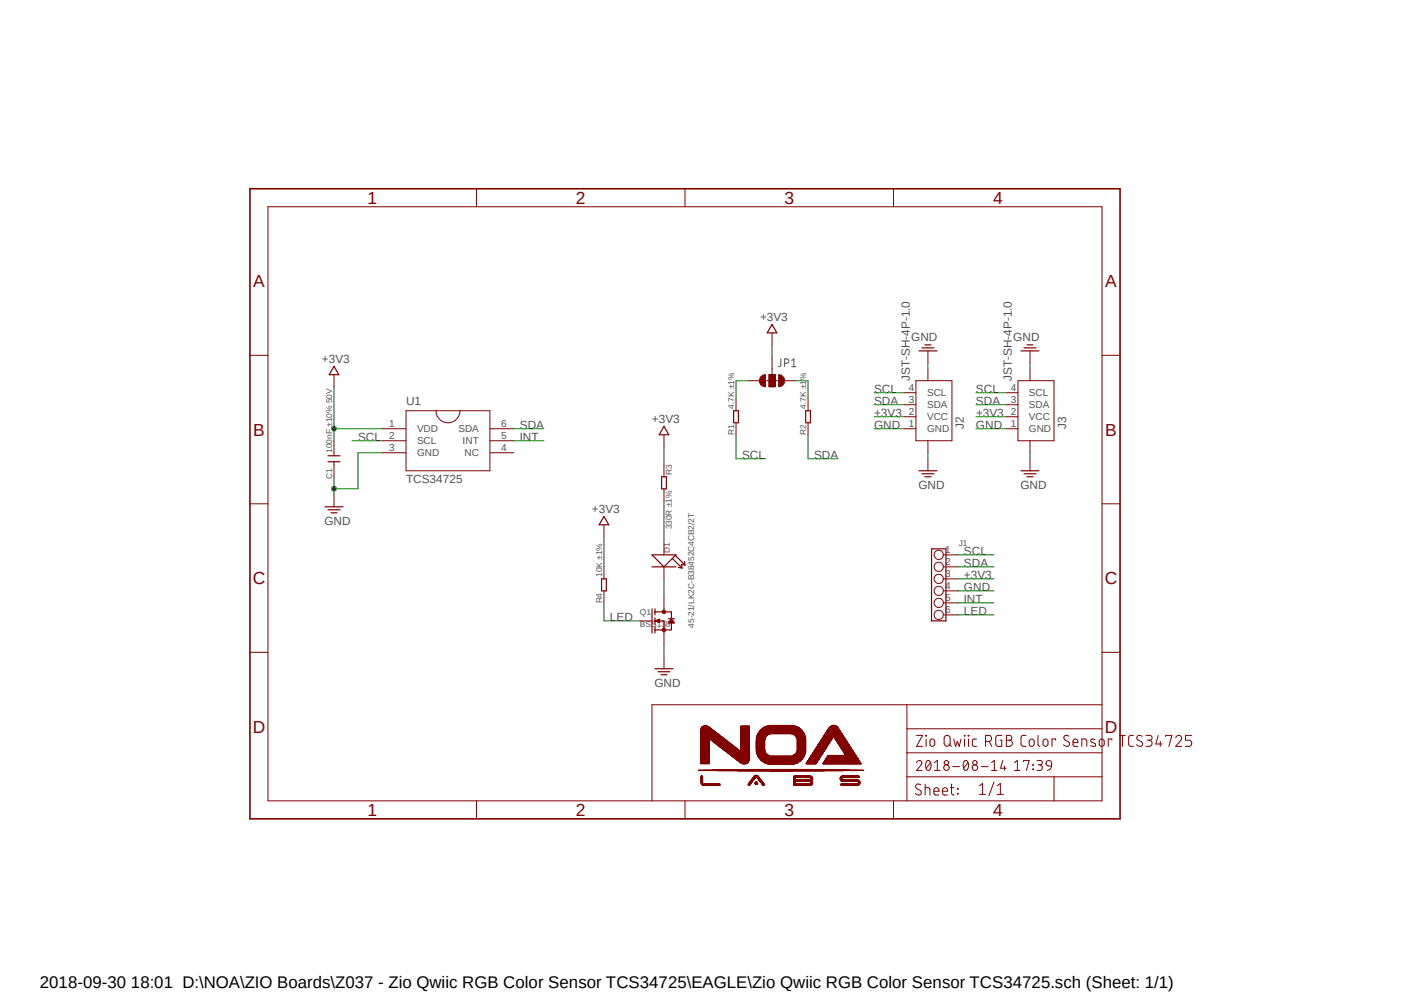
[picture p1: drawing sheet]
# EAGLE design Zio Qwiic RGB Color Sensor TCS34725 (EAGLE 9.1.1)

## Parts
C1  100nF ±10% 50V  C-0603  [C0603]
D1  45-21/LK2C-B38452C4CB2/2T  LED3020  [EVERLIGHT_45-21]
J1  HEADER-6P-60/35MIL  [6P-2.54-60/35MIL]
J2  JST-SH-4P-1.0  [JST-SH-4P]
J3  JST-SH-4P-1.0  [JST-SH-4P]
JP1  SMT-JUMPER_3_2-NC_TRACE  [SMT-JUMPER_3_2-NC_TRACE]
Q1  BSS138  MOSFET-N-SOT23  [SOT23]
R1  4.7K ±1%  R-0603  [R0603]
R2  4.7K ±1%  R-0603  [R0603]
R3  330R ±1%  R-0603  [R0603]
R4  10K ±1%  R-0603  [R0603]
U1  TCS34725  [FN6_TCS3472]

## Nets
+3V3: C1.2 J1.3 J2.2(VCC) J3.2(VCC) JP1.2 R3.1 R4.2 U1.1(VDD)
GND: C1.1 J1.4 J2.1(GND) J2.NC1 J2.NC2 J3.1(GND) J3.NC1 J3.NC2 Q1.2(S) U1.3(GND)
INT: J1.5 U1.5(INT)
LED: J1.6 Q1.1(G) R4.1
N$1: D1.A(+) R3.2
N$2: D1.K(-) Q1.3(D)
N$6: JP1.3 R1.2
N$8: JP1.1 R2.2
SCL: J1.1 J2.4(SCL) J3.4(SCL) R1.1 U1.2(SCL)
SDA: J1.2 J2.3(SDA) J3.3(SDA) R2.1 U1.6(SDA)
Unconnected: U1.4(NC)
